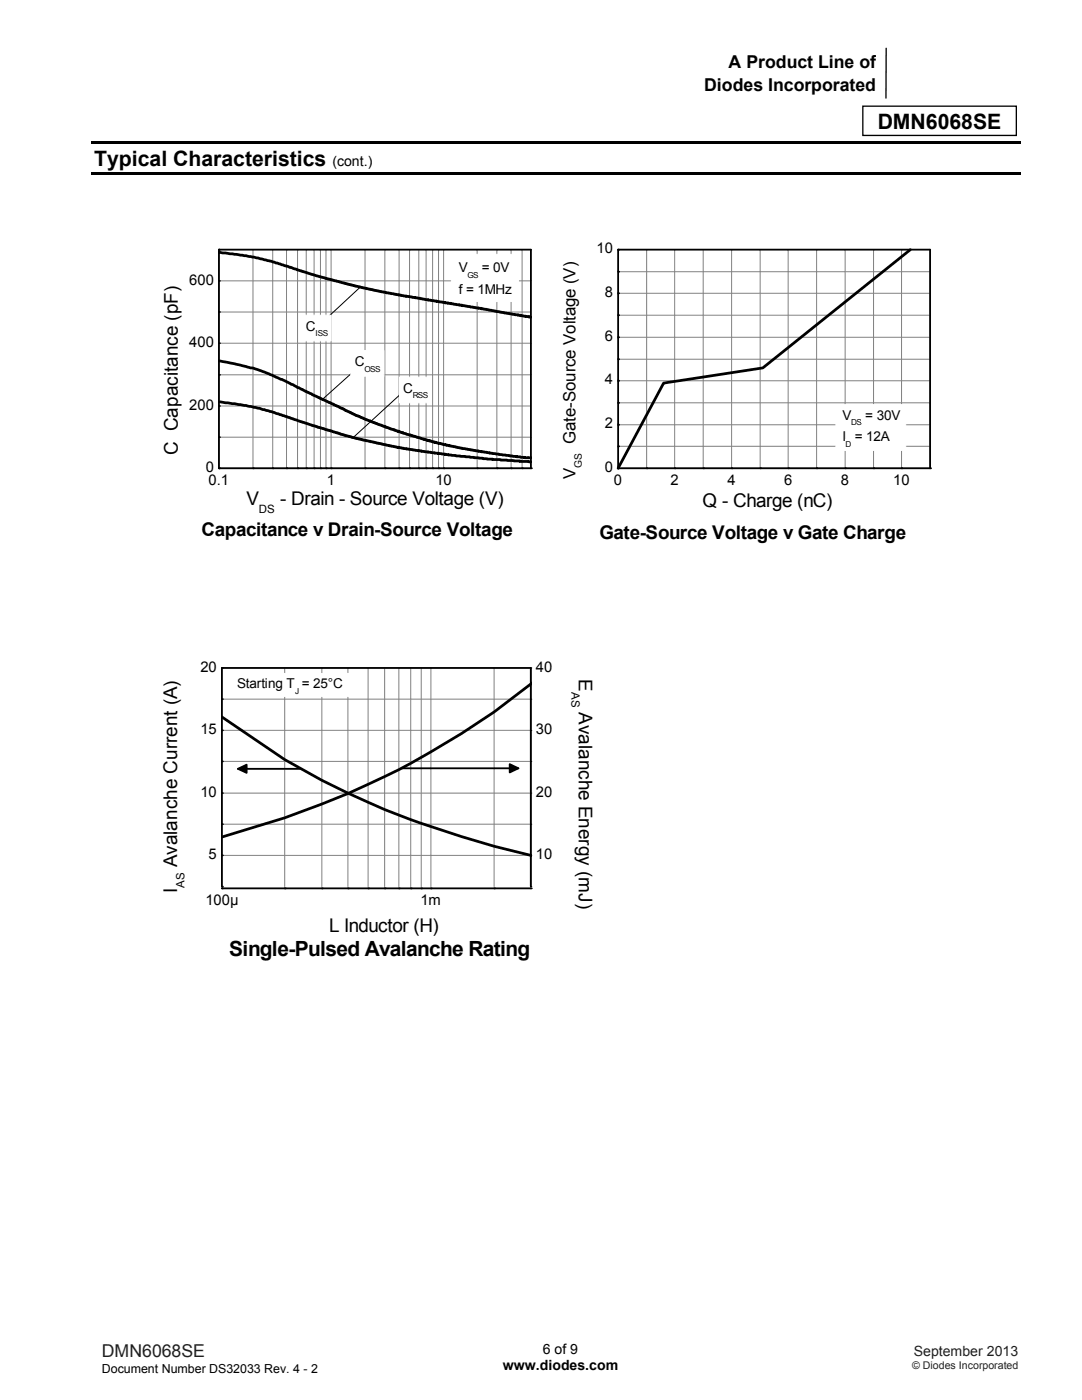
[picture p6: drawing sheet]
<svg xmlns="http://www.w3.org/2000/svg" width="216mm" height="279mm" viewBox="0 0 216 279" stroke-linecap="round" stroke-linejoin="round" font-family="sans-serif">
<path d="M176.8 9.6v10M172.2 21.2h30.6v5.8h-30.6z" fill="none" stroke="#000" stroke-width=".26"/>
<g fill="#000">
<path d="M18.3 28.3h185.4v.5h-185.4zM18.3 34.4h185.4v.5h-185.4z"/>
<circle cx="43.7" cy="56" r=".18"/>
<circle cx="43.7" cy="49.8" r=".18"/>
<circle cx="43.7" cy="62.3" r=".18"/>
<circle cx="43.7" cy="74.8" r=".18"/>
<circle cx="43.7" cy="68.5" r=".18"/>
<circle cx="43.7" cy="93.5" r=".18"/>
<circle cx="43.7" cy="87.2" r=".18"/>
<circle cx="43.7" cy="81" r=".18"/>
<circle cx="50.5" cy="93.5" r=".18"/>
<circle cx="54.4" cy="93.5" r=".18"/>
<circle cx="57.2" cy="93.5" r=".18"/>
<circle cx="59.4" cy="93.5" r=".18"/>
<circle cx="61.1" cy="93.5" r=".18"/>
<circle cx="62.7" cy="93.5" r=".18"/>
<circle cx="63.9" cy="93.5" r=".18"/>
<circle cx="65" cy="93.5" r=".18"/>
<circle cx="66.1" cy="93.5" r=".18"/>
<circle cx="72.8" cy="93.5" r=".18"/>
<circle cx="76.8" cy="93.5" r=".18"/>
<circle cx="79.6" cy="93.5" r=".18"/>
<circle cx="81.7" cy="93.5" r=".18"/>
<circle cx="83.6" cy="93.5" r=".18"/>
<circle cx="85" cy="93.5" r=".18"/>
<circle cx="86.3" cy="93.5" r=".18"/>
<circle cx="87.5" cy="93.5" r=".18"/>
<circle cx="88.5" cy="93.5" r=".18"/>
<circle cx="95.2" cy="93.5" r=".18"/>
<circle cx="99.1" cy="93.5" r=".18"/>
<circle cx="102" cy="93.5" r=".18"/>
<circle cx="104.2" cy="93.5" r=".18"/>
<circle cx="105.9" cy="93.5" r=".18"/>
</g>
<g fill="none" stroke="#808080" stroke-width=".2">
<path d="M43.7 56h62.2M50.5 49.8v43.7M54.4 49.8v43.7M57.2 49.8v43.7M59.4 49.8v43.7M61.1 49.8v43.7M62.7 49.8v43.7M63.9 49.8v43.7M65 49.8v43.7M66.1 49.8v43.7M72.8 49.8v43.7M76.8 49.8v43.7"/>
<path d="M79.6 49.8v43.7M81.7 49.8v43.7M83.6 49.8v43.7M85 49.8v43.7M86.3 49.8v43.7M87.5 49.8v43.7M88.5 49.8v43.7M95.2 49.8v43.7M99.1 49.8v43.7M102 49.8v43.7M104.2 49.8v43.7M123.3 54.2h62.3"/>
<path d="M123.3 58.5h62.3M129 49.8v43.7M134.6 49.8v43.7M140.3 49.8v43.7M146 49.8v43.7M151.7 49.8v43.7M157.3 49.8v43.7M162.9 49.8v43.7M168.6 49.8v43.7M174.3 49.8v43.7M179.9 49.8v43.7M43.7 74.8h62.2"/>
<path d="M43.7 62.3h62.2M43.7 68.5h62.2M123.3 71.7h62.3M123.3 62.9h62.3M123.3 76h62.3M123.3 67.3h62.3M43.7 87.2h62.2M43.7 81h62.2M123.3 89.1h62.3M123.3 80.4h62.3M123.3 84.8h62.3"/>
</g>
<path d="M43.7 49.8h62.2v43.7h-62.2z" fill="none" stroke="#000" stroke-width=".37"/>
<path d="M43.6 50.4l3.6 .4 4.3 .7 3.8 1 4 1.4 5.7 1.7 9.8 2.4 5.7 1.1 15.5 2.4v.1l4.6 .9 5.3 .8M181.7 49.8l-29.5 23.6-19.8 3.1-9.1 17M43.6 72l6.8 1.4 2.4 .9 3.5 1.4 4.6 2.4 6.6 3 3.6 1.9 5.8 2.2 4.3 1.5 6 1.7 5.1 1.1 7.9 1.3 4.4 .6h1.3M43.6 80.2l3.2 .4 5 .9 2.9 .8 7.7 2.7 2.1 .5 4.5 1.5 10.1 2.3 11.9 1.7 2.7 .2 3.5 .4 8.7 .6" fill="none" stroke="#000" stroke-width=".55"/>
<path d="M71.8 57.3l-7.9 7.4M72.6 72.3l-8.1 7.3M81.6 77.1l-11.1 10.2" fill="none" stroke="#000" stroke-width=".2"/>
<path d="M79.7 75.3h6.3v5.1h-6.3z" fill-rule="evenodd" fill="#fff" stroke="#fff" stroke-width=".2"/>
<g fill="#fff">
<path d="M80.5 75.9h1.9v3.1h-1.9z"/>
<path d="M82.4 78h3v1.8h-3z"/>
</g>
<path d="M70 70h6.6v5.1h-6.6z" fill-rule="evenodd" fill="#fff" stroke="#fff" stroke-width=".2"/>
<g fill="#fff">
<path d="M70.8 70.6h1.9v3.1h-1.9z"/>
<path d="M72.7 72.7h3.2v1.8h-3.2z"/>
</g>
<path d="M60.3 62.9h5.8v5.1h-5.8z" fill-rule="evenodd" fill="#fff" stroke="#fff" stroke-width=".2"/>
<g fill="#fff">
<path d="M61 63.6h1.9v3h-1.9z"/>
<path d="M62.9 65.7h2.5v1.8h-2.5z"/>
</g>
<path d="M90.1 50.8h13.4v9.4h-13.4z" fill-rule="evenodd" fill="#fff" stroke="#fff" stroke-width=".2"/>
<g fill="#fff">
<path d="M91.5 51.9h1.9v3h-1.9z"/>
<path d="M93.3 54h2.1v1.8h-2.1z"/>
<path d="M95.4 51.9h6.3v3h-6.3z"/>
<path d="M91.5 56.2h10.7v3h-10.7z"/>
</g>
<g fill="#000">
<circle cx="123.3" cy="58.5" r=".18"/>
<circle cx="123.3" cy="54.2" r=".18"/>
<circle cx="123.3" cy="49.8" r=".18"/>
<circle cx="123.3" cy="71.7" r=".18"/>
<circle cx="123.3" cy="67.3" r=".18"/>
<circle cx="123.3" cy="76" r=".18"/>
<circle cx="123.3" cy="62.9" r=".18"/>
<circle cx="123.3" cy="89.1" r=".18"/>
<circle cx="123.3" cy="80.4" r=".18"/>
<circle cx="123.3" cy="93.5" r=".18"/>
<circle cx="123.3" cy="84.8" r=".18"/>
<circle cx="129" cy="93.5" r=".18"/>
<circle cx="134.6" cy="93.5" r=".18"/>
<circle cx="140.3" cy="93.5" r=".18"/>
<circle cx="146" cy="93.5" r=".18"/>
<circle cx="151.7" cy="93.5" r=".18"/>
<circle cx="157.3" cy="93.5" r=".18"/>
<circle cx="162.9" cy="93.5" r=".18"/>
<circle cx="168.6" cy="93.5" r=".18"/>
<circle cx="174.3" cy="93.5" r=".18"/>
<circle cx="179.9" cy="93.5" r=".18"/>
<circle cx="185.6" cy="93.5" r=".18"/>
</g>
<path d="M123.3 49.8h62.3v43.7h-62.3z" fill="none" stroke="#000" stroke-width=".37"/>
<path d="M166.8 80.8h13.9v9.1h-13.9z" fill-rule="evenodd" fill="#fff" stroke="#fff" stroke-width=".2"/>
<g fill="#fff">
<path d="M168.1 81.3h1.8v3h-1.8z"/>
<path d="M169.8 83.4h2.1v1.8h-2.1z"/>
<path d="M171.9 81.3h7.8v3h-7.8z"/>
<path d="M168.1 85.6h.6v3h-.6z"/>
<path d="M168.7 87.7h1.1v1.8h-1.1z"/>
<path d="M169.8 85.6h7.8v3h-7.8z"/>
</g>
<g fill="none" stroke="#808080" stroke-width=".2">
<path d="M44.3 139.5h61.6M56.8 133.3v43.6M64.2 133.3v43.6M69.4 133.3v43.6M73.4 133.3v43.6M76.8 133.3v43.6M79.6 133.3v43.6M82 133.3v43.6M84.1 133.3v43.6M86 133.3v43.6M98.6 133.3v43.6M44.3 152h61.6"/>
<path d="M44.3 158.3h61.6M44.3 145.8h61.6M44.3 164.5h61.6M44.3 170.7h61.6"/>
</g>
<path d="M105.9 139.5h.1M105.9 133.3h.1M105.9 133.3v43.6M105.9 158.3h.1M105.9 152h.1M105.9 145.8h.1M105.9 176.9h.1M105.9 170.7h.1M105.9 164.5h.1" fill="none" stroke="#000" stroke-width=".2"/>
<path d="M106.1 136.4a159.8 159.8 0 0 1-49.3 26.8l-12.5 3.8M44.3 143.1l12.5 8.5a166.7 166.7 0 0 0 41.8 17.3l7.5 1.8" fill="none" stroke="#000" stroke-width=".55"/>
<g fill="#000">
<circle cx="44.3" cy="133.3" r=".18"/>
<circle cx="44.3" cy="139.5" r=".18"/>
<circle cx="44.3" cy="152" r=".18"/>
<circle cx="44.3" cy="145.8" r=".18"/>
<circle cx="44.3" cy="158.3" r=".18"/>
<circle cx="44.3" cy="164.5" r=".18"/>
<circle cx="44.3" cy="170.7" r=".18"/>
<circle cx="44.3" cy="176.9" r=".18"/>
<circle cx="44.3" cy="177.3" r=".18"/>
<circle cx="56.8" cy="177.3" r=".18"/>
<circle cx="64.2" cy="177.3" r=".18"/>
<circle cx="69.4" cy="177.3" r=".18"/>
<circle cx="73.4" cy="177.3" r=".18"/>
<circle cx="76.8" cy="177.3" r=".18"/>
<circle cx="79.6" cy="177.3" r=".18"/>
<circle cx="82" cy="177.3" r=".18"/>
<circle cx="84.1" cy="177.3" r=".18"/>
<circle cx="86" cy="177.3" r=".18"/>
<circle cx="98.6" cy="177.3" r=".18"/>
<circle cx="105.9" cy="177.3" r=".18"/>
</g>
<path d="M47.5 153.4h12.4M80.1 153.3h23.3M44.3 177.3h61.6M44.3 176.9v-43.6h61.6v43.6" fill="none" stroke="#000" stroke-width=".37"/>
<path d="M47.5 153.4l1.7-.8v1.6zM101.7 152.5l1.7 .8-1.7 .9z" fill="#000" stroke="#000" stroke-width=".37"/>
<path d="M45.7 134.4h24v4.6h-24z" fill-rule="evenodd" fill="#fff" stroke="#fff" stroke-width=".2"/>
<g fill="#fff">
<path d="M47.3 134.9h11.6v3h-11.6z"/>
<path d="M58.9 137h1.3v1.8h-1.3z"/>
<path d="M60.2 134.9h8.2v3h-8.2z"/>
</g>
<g font-size="4.2">
<text x="175.1" y="25.8">DMN6068SE</text>
<text x="18.8" y="33.1">Typical Characteristics</text>
<text x="45.7" y="190.8">Single-Pulsed Avalanche Rating</text>
</g>
<g font-size="3.8">
<text x="35.5" y="90.8" transform="rotate(-90 35.5 90.8)">C Capacitance (pF)</text>
<text x="49.2" y="100.9">V</text>
<text x="55.9" y="100.9">- Drain - Source Voltage (V)</text>
<text x="140.2" y="101.1">Q - Charge (nC)</text>
<text x="40.2" y="106.9">Capacitance v Drain-Source Voltage</text>
<text x="119.6" y="107.5">Gate-Source Voltage v Gate Charge</text>
<text x="115.5" y="135.6" transform="rotate(90 115.5 135.6)">E</text>
<text x="115.5" y="142.2" transform="rotate(90 115.5 142.2)">Avalanche Energy (mJ)</text>
<text x="35.3" y="173.1" transform="rotate(-90 35.3 173.1)">Avalanche Current (A)</text>
<text x="35.3" y="178.2" transform="rotate(-90 35.3 178.2)">I</text>
<text x="65.7" y="186.1">L Inductor (H)</text>
</g>
<g font-size="3.5">
<text x="145.4" y="13.6">A Product Line o</text>
<text x="173.6" y="13.6">f</text>
<text x="140.5" y="18.1">Diodes Incorporated</text>
</g>
<text font-size="3.5" fill="#231f20" x="20.3" y="270.9">DMN6068SE</text>
<g font-size="3.4">
<text x="114.8" y="88.6" transform="rotate(-90 114.8 88.6)">Gate-Source Voltage (V)</text>
<text x="114.8" y="95.7" transform="rotate(-90 114.8 95.7)">V</text>
</g>
<g font-size="2.9">
<text x="119" y="50.6">10</text>
<text x="37.7" y="56.8">600</text>
<text x="120.7" y="59.2">8</text>
<text x="37.7" y="69.2">400</text>
<text x="120.7" y="68">6</text>
<text x="120.7" y="76.7">4</text>
<text x="37.7" y="81.7">200</text>
<text x="120.7" y="85.5">2</text>
<text x="41" y="94.2">0</text>
<text x="120.7" y="94.2">0</text>
<text x="41.6" y="96.8">0.1</text>
<text x="65.2" y="96.8">1</text>
<text x="86.9" y="96.8">10</text>
<text x="122.5" y="96.8">0</text>
<text x="133.8" y="96.8">2</text>
<text x="145.2" y="96.8">4</text>
<text x="156.4" y="96.8">6</text>
<text x="167.8" y="96.8">8</text>
<text x="178.2" y="96.8">10</text>
<text x="40" y="134">20</text>
<text x="106.9" y="134">40</text>
<text x="40" y="146.5">15</text>
<text x="106.9" y="146.5">30</text>
<text x="40" y="159">10</text>
<text x="106.9" y="159">20</text>
<text x="41.6" y="171.4">5</text>
<text x="106.9" y="171.4">10</text>
<text x="41" y="180.6">100µ</text>
<text x="83.9" y="180.6">1m</text>
</g>
<g font-size="2.8">
<text x="66.3" y="33.1">(cont.)</text>
<text x="100.3" y="273.5">www.diodes.com</text>
<text x="108.3" y="270.2">6 of 9</text>
</g>
<text font-size="2.8" fill="#231f20" x="182.3" y="270.6">September 2013</text>
<g font-size="2.7">
<text x="91.5" y="54.3">V</text>
<text x="91.5" y="58.6">f = 1MHz</text>
<text x="96.1" y="54.3">= 0V</text>
<text x="61" y="66">C</text>
<text x="70.8" y="73.1">C</text>
<text x="80.5" y="78.4">C</text>
<text x="168.1" y="83.8">V</text>
<text x="172.7" y="83.8">= 30V</text>
<text x="168.1" y="88.1">I</text>
<text x="170.6" y="88.1">= 12A</text>
<text x="47.3" y="137.3">Starting T</text>
<text x="60.2" y="137.3">= 25°C</text>
</g>
<text font-size="2.5" x="20.3" y="274">Document Number DS32033 Rev. 4 - 2</text>
<g font-size="2.3">
<text x="51.7" y="102.3">DS</text>
<text x="114" y="138.1" transform="rotate(90 114 138.1)">AS</text>
<text x="36.8" y="177.2" transform="rotate(-90 36.8 177.2)">AS</text>
</g>
<text font-size="2.1" fill="#231f20" x="182" y="273.2">© Diodes Incorporated</text>
<text font-size="2" x="116.1" y="93.4" transform="rotate(-90 116.1 93.4)">GS</text>
<g font-size="1.6">
<text x="93.3" y="55.4">GS</text>
<text x="62.9" y="67.1">ISS</text>
<text x="72.7" y="74.2">OSS</text>
<text x="82.4" y="79.5">RSS</text>
<text x="168.7" y="89.2">D</text>
<text x="169.8" y="84.9">DS</text>
<text x="58.9" y="138.4">J</text>
</g>
</svg>
